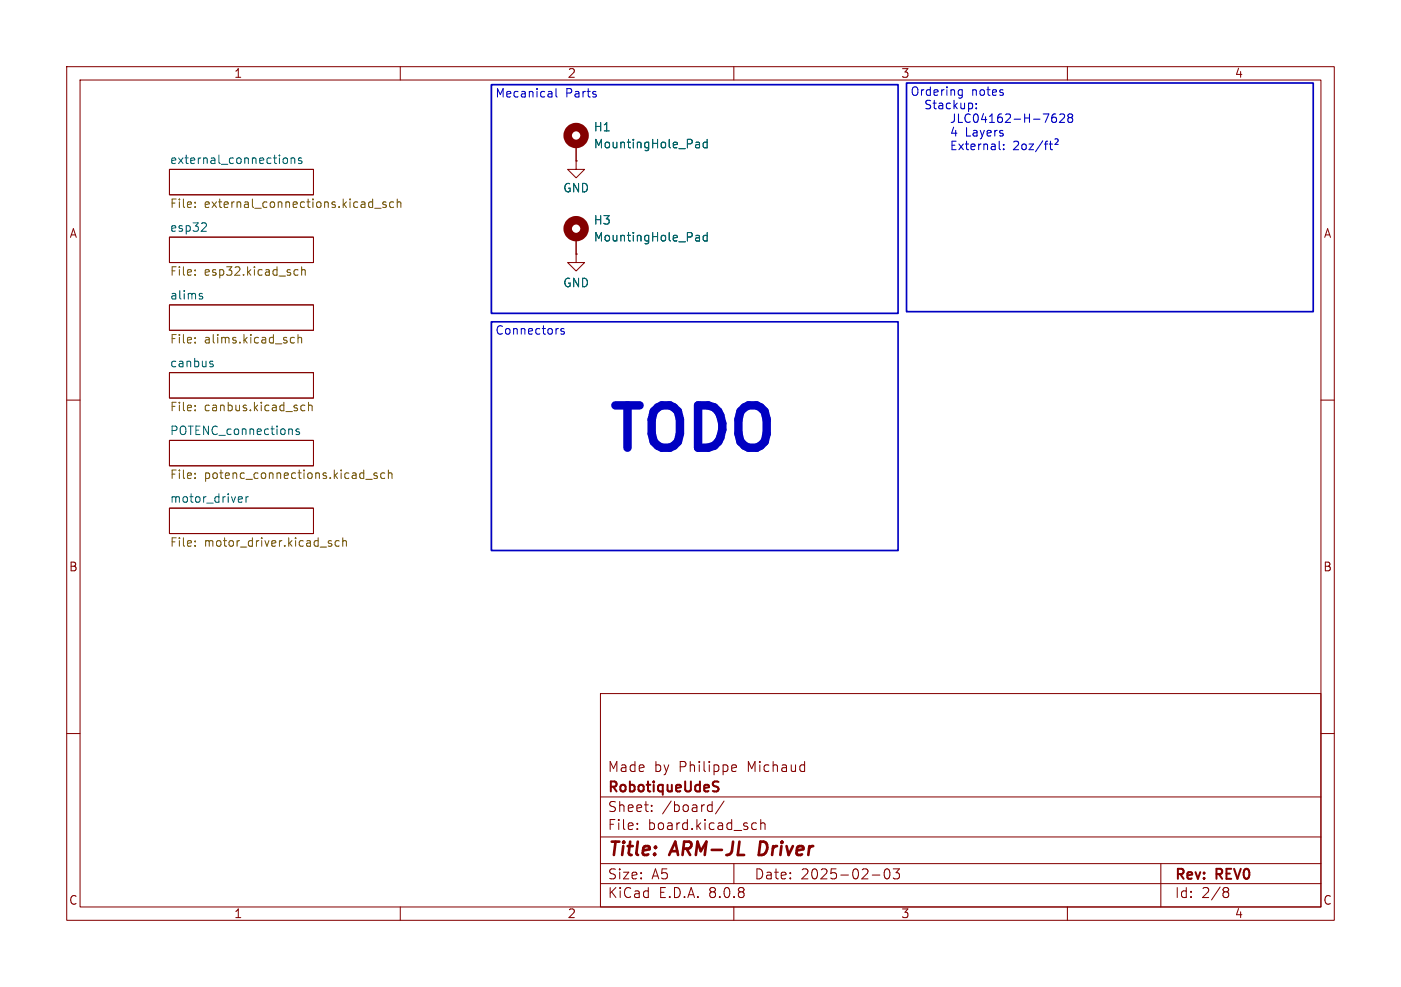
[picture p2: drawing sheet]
<svg xmlns="http://www.w3.org/2000/svg" width="210mm" height="148mm" viewBox="0 0 210 148" stroke-linecap="round" stroke-linejoin="round" font-family="sans-serif">
<g fill="none" stroke="#840000" stroke-width=".15">
<path d="M10 10h190v128h-190zM12 12h186v124h-186zM60 10v2M110 10v2M160 10v2M25.4 35.6h21.6v3.8h-21.6zM25.4 25.4h21.6v3.8h-21.6zM86.4 38.1v1.3h1.2l-1.2 1.2-1.3-1.2h1.3M86.4 38.1h.1M86.4 24.1v1.3h1.2l-1.2 1.3-1.3-1.3h1.3M86.4 24.1h.1M86.4 21.6v2.5"/>
<path d="M86.4 35.6v2.5M25.4 55.9h21.6v3.8h-21.6zM25.4 45.7h21.6v3.8h-21.6zM10 60h2M25.4 66h21.6v3.9h-21.6zM25.4 76.2h21.6v3.8h-21.6zM198 60h2M10 110h2M90 104h108v32h-108zM90 119.5h108M109.9 114.7l.4 .1 .1 .2-.7 .2M110.3 115.6l-.4 .1"/>
<path d="M198 110h2M60 136v2M90 132.5h108M90 129.5h108M90 125.5h108M95.5 124.2v.2M95.5 123.5v.1M97.7 121.5v.2M97.7 120.8v.1M106.3 120.7l.5 .1M106.8 120.2v1.5M106.8 121.6l-.5 .1"/>
<path d="M108.5 120.1l-1.3 1.9M110 136v2M110 129.5v3M112.8 124.3h.6M112.8 123.5h.6M114 123.5a.37 .37 0 0 1 .7 .1v.8M114 122.9v1.5M130.8 131.2h1.1M132.7 130.4l.3-.1a.94 .94 0 0 1 0 1.5h-.1a.91 .91 0 0 1-.2-1.4zM133.9 130.3h.9l-.5 .6a.41 .41 0 0 1 .5 .2v.4l-.1 .2-.6 .1-.2-.2M160 136v2M174 129.5v6.5"/>
<path d="M183.6 133.1l.4 .1 .2 .2-.1 .2-.2 .1M183.6 133.7h.3M183.9 133.7l.2 .2 .1 .4-.2 .2-.4 .1"/>
</g>
<path d="M114 126.2l-.3 2h.5" fill="none" stroke="#840000" stroke-width=".4"/>
<path d="M107.1 117.9a.55 .55 0 0 1 .6 .4l-.1 .3-.5 .1M107.1 117.2l.6 .1" fill="none" stroke="#840000" stroke-width=".3"/>
<g fill="none" stroke="#006464" stroke-width=".15">
<path d="M30.7 33.4l.2 .3v.3l-.7 .7h.7M42.6 23.7h.3l.2 .2-.1 .5-.1 .1h-.3M43.6 23.8l.2-.1h.3l.1 .8M43.6 23.7v.8M45.2 23.7h-.3l-.2 .2 .1 .1 .4 .2v.3h-.5M104.4 21.3l.4 .1 .1 .8M104.4 35.3l.4 .1 .1 .7M104.9 22.1l-.5 .1M104.9 21.6l-.5 .1M104.9 36.1h-.5M104.9 35.6l-.5 .1M106 21.4l-.4-.1-.2 .3v.3l.1 .2h.5"/>
<path d="M106 20.9v1.3M106 34.9v1.2M106 35.4l-.4-.1-.2 .2v.4l.1 .2h.5M30 44.4l.3 .1 .1 .2-.2 .1h-.2M30 44l.3 .1M31.6 54.6h.3l.1 .2-.2 .2h-.3M31.6 54.2h.3M35.9 74.5h.4v.3l-.6 .1M36.3 75.3h-.4M36.9 74.5v.8M37.2 74.5h-.2l-.1 .2M43.6 64.3l.2 .2v.7"/>
<path d="M44.9 64.4l-.4-.1-.1 .2v.2l.5 .1v.3h-.5"/>
</g>
<g fill="none" stroke="#725600" stroke-width=".15">
<path d="M29.2 30.3v.2M29.2 31v.1M56.2 31.2h.9M57.9 30.3h-.3l-.2 .2v.1l.5 .2v.3h-.5M59 30.3h-.4l-.2 .2v.4l.1 .2h.5M59.5 30.4l.2-.1h.3l.1 .8M59.5 29.8v1.3M29.2 40.5v.1M29.2 41.2v.1M29.2 50.7v.1M29.2 51.3v.1M43.6 51.3l.2 .1h.3"/>
<path d="M44.1 50.7l-.3-.1-.2 .1M44.2 41.2h.5M44.2 40.5h.5M44.7 50.7l.2-.1 .3 .1v.7M44.7 50.2v1.2M45.2 40.6l.2-.2 .3 .1 .1 .8M45.2 40v1.3M29.2 61.5v.1M29.2 60.8v.1M29.2 71v.1M29.2 71.6v.2M45.2 61.5l.1 .1 .4-.1"/>
<path d="M45.7 60.8h-.4l-.1 .1M46.2 60.9l.2-.1h.3l.1 .8M46.2 60.3v1.3M54.8 71.9h1M56.5 71l-.3-.1-.2 .2 .1 .2 .4 .1v.3h-.5M57.7 71l-.4-.1-.2 .3v.3l.1 .2h.5M58.2 71l.2-.1 .3 .1 .1 .8M58.2 70.5v1.3M29.2 81.1v.2M29.2 81.8v.1M49.4 81.5l.3 .1 .1 .1-.2 .2h-.3M49.4 81.1h.3"/>
<path d="M50.8 81.1h-.3l-.3 .2v.4l.2 .2h.4M51.4 81.2l.2-.1h.3v.8M51.4 80.6v1.3"/>
</g>
<g fill="none" stroke="#840000" stroke-width="1.3">
<circle cx="86.4" cy="34.3" r="1.27"/>
<circle cx="86.4" cy="20.3" r="1.27"/>
</g>
<path d="M82.6 13.7l.1 .2v.7M82.7 14.5l-.1 .1M82.7 14l-.1 .1M83.3 13.3v1.1l.2 .2M143.7 14.7h.1M143.8 14.2h.4M143.8 13.5h.4M144.2 13.5v1l-.2 .2M84.5 49.3h-.3l-.1 .1v.2l.4 .2v.3h-.4" fill="none" stroke="#0000c2" stroke-width=".15"/>
<g fill="none" stroke="#0000c2" stroke-width=".16">
<path d="M142.6 18.4h.1M144.9 19.1v1.3h.6M145.7 15.6v.6M146.3 16.2v.1M146.3 15.5v.1M158 17.1h.2M158.1 17.6l.3 .2v.3l-.3 .3M158.9 17.2l.4-.1 .2 .1 .1 .2-.8 1h.8M160.3 17.6l-.2 .3v.3l.2 .2 .4-.1 .1-.2v-.2l-.3-.3M160.3 17.6l-.2-.2 .2-.3h.2l.3 .2-.3 .3M160.3 17.6h.2M142.7 21.8h.4"/>
<path d="M142.7 21.2v1.2h.6M152 21.3l.4-.1 .2 .1 .1 .2-.8 .9h.8M153.2 21.7l.2-.1 .4 .1v.5l-.1 .2h-.3l-.2-.1zM154.3 21.6h.6l-.6 .8h.6M156.3 21.1l-1.1 1.6M156.6 21.6h.4M157 21.2l-.3 .2v1M157.3 21.6h.5M157.5 21.2v1.1l.3 .1M158.1 20.9l.3-.1a.26 .26 0 0 1 .2 .4l-.5 .5h.5"/>
</g>
<path d="M73.7 12.7h60.9v34.3h-60.9zM135.9 12.4h60.9v34.3h-60.9zM73.7 48.3h60.9v34.3h-60.9z" fill="none" stroke="#0000c2" stroke-width=".25"/>
<text font-size="8.8" fill="#0000c2" x="90.4" y="69.3">TODO</text>
<g font-size="2.8" fill="#840000">
<text x="91" y="128.9">Title:</text>
<text x="100.7" y="128.9">ARM-JL</text>
<text x="114.6" y="128.9">Driver</text>
</g>
<g font-size="2.1" fill="#840000">
<text x="91" y="119.2">RobotiqueUdeS</text>
<text x="91" y="116">Made</text>
<text x="98" y="116">by</text>
<text x="101.8" y="116">Philippe</text>
<text x="112.2" y="116">Michaud</text>
<text x="91" y="124.7">File:</text>
<text x="91" y="122">Sheet:</text>
<text x="97.1" y="124.7">board.kicad_sch</text>
<text x="99.2" y="122">/board/</text>
<text x="91" y="134.9">KiCad</text>
<text x="91" y="132.1">Size:</text>
<text x="97.7" y="132.1">A5</text>
<text x="98.7" y="134.9">E.D.A.</text>
<text x="106.3" y="134.9">8.0.8</text>
<text x="113" y="132.1">Date:</text>
<text x="120" y="132.1">2025-02-03</text>
<text x="176" y="132.3">Rev:</text>
<text x="176" y="134.9">Id:</text>
<text x="180.1" y="134.9">2/8</text>
<text x="182.4" y="132.3">REV0</text>
</g>
<g font-size="1.8" fill="#840000">
<text x="35" y="11.9">1</text>
<text x="85" y="11.9">2</text>
<text x="135" y="11.9">3</text>
<text x="185" y="11.9">4</text>
<text x="10.3" y="35.9">A</text>
<text x="198.4" y="35.9">A</text>
<text x="10.3" y="85.9">B</text>
<text x="198.3" y="85.9">B</text>
<text x="10.3" y="135.9">C</text>
<text x="35" y="137.9">1</text>
<text x="85" y="137.9">2</text>
<text x="135" y="137.9">3</text>
<text x="185" y="137.9">4</text>
<text x="198.3" y="135.9">C</text>
</g>
<g font-size="1.8" fill="#0000c2">
<text x="74.2" y="14.8">Mecanical</text>
<text x="84.8" y="14.8">Parts</text>
<text x="136.4" y="14.6">Ordering</text>
<text x="138.4" y="16.6">Stackup:</text>
<text x="145.6" y="14.6">notes</text>
<text x="143.2" y="18.7">JLC04162-H-7628</text>
<text x="143.2" y="20.7">4</text>
<text x="143.2" y="22.7">External:</text>
<text x="145.6" y="20.7">Layers</text>
<text x="74.2" y="50.4">Connectors</text>
</g>
<g font-size="1.8" fill="#006464">
<text x="88.9" y="19.9">H1</text>
<text x="88.9" y="22.5">MountingHole_Pad</text>
<text x="25.4" y="24.7">external_connections</text>
<text x="84.3" y="29.1">GND</text>
<text x="25.4" y="34.8">esp32</text>
<text x="88.9" y="33.9">H3</text>
<text x="88.9" y="36.4">MountingHole_Pad</text>
<text x="25.4" y="45">alims</text>
<text x="84.3" y="43.3">GND</text>
<text x="25.4" y="55.2">canbus</text>
<text x="25.4" y="65.3">POTENC_connections</text>
<text x="25.4" y="75.5">motor_driver</text>
</g>
<g font-size="1.8" fill="#725600">
<text x="25.4" y="31.5">File:</text>
<text x="30.6" y="31.5">external_connections.kicad_sch</text>
<text x="25.4" y="41.7">File:</text>
<text x="30.6" y="41.7">esp32.kicad_sch</text>
<text x="25.4" y="51.8">File:</text>
<text x="30.6" y="51.8">alims.kicad_sch</text>
<text x="25.4" y="62">File:</text>
<text x="30.6" y="62">canbus.kicad_sch</text>
<text x="25.4" y="72.2">File:</text>
<text x="30.6" y="72.2">potenc_connections.kicad_sch</text>
<text x="25.4" y="82.3">File:</text>
<text x="30.6" y="82.3">motor_driver.kicad_sch</text>
</g>
</svg>
